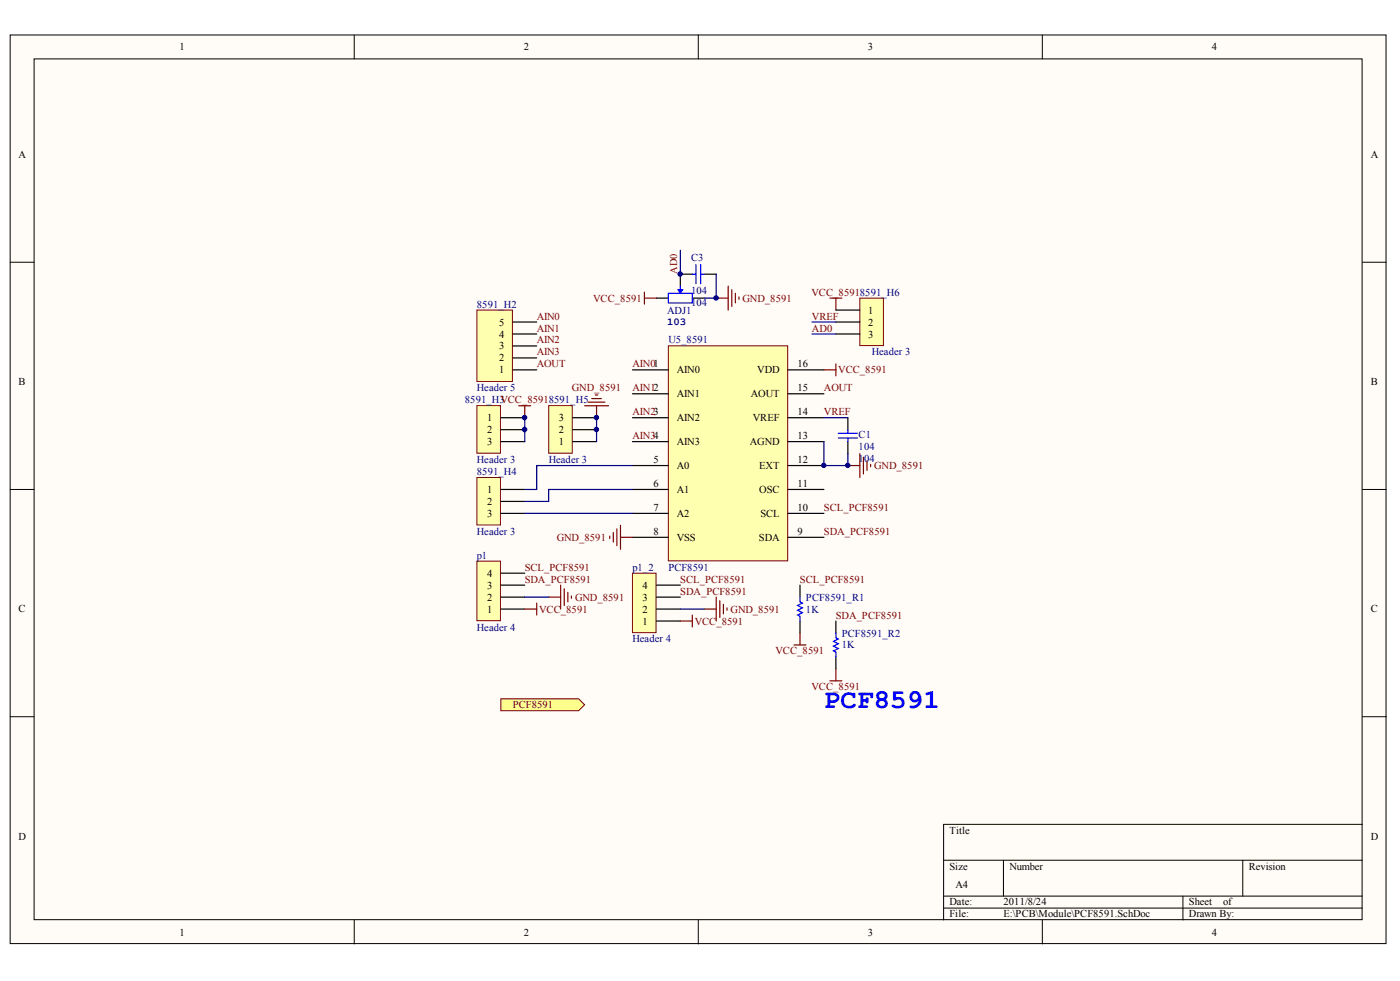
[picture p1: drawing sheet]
<svg xmlns="http://www.w3.org/2000/svg" width="291mm" height="204mm" viewBox="0 0 291 204" stroke-linecap="round" stroke-linejoin="round" font-family="sans-serif">
<g fill="#fffcf8" stroke="#000" stroke-width=".21">
<path d="M2.1 7.3h286v188.8h-286z"/>
<path d="M7.1 12.2h276.1v179h-276.1z"/>
</g>
<g fill="none" stroke="#000" stroke-width=".21">
<path d="M73.6 7.3v4.9M145.2 7.3v4.9M216.7 7.3v4.9M2.1 54.5h5M283.2 54.5h5M2.1 101.7h5M283.2 101.7h5M2.1 149h5M283.2 149h5M196.2 178.8h87M208.6 178.8v7.5M258.4 178.8v7.5"/>
<path d="M283.2 171.3h-87v19.9M73.6 191.2v5M145.2 191.2v5M196.2 186.3h87M196.2 188.7h87M216.7 191.2v5M245.9 186.3v4.9"/>
</g>
<path d="M138.9 71.9h24.8v44.7h-24.8z" fill="#ffffb0" stroke="#800000" stroke-width=".21"/>
<g fill="none" stroke="#000" stroke-width=".25">
<path d="M131.5 76.9h7.4M163.8 76.9h7.5M131.5 81.9h7.4M131.5 86.8h7.4M131.5 91.8h7.4M131.5 96.8h7.4M163.8 81.9h7.5M163.8 86.8h7.5M163.8 91.8h7.5M163.8 96.8h7.5M131.5 101.7h7.4M131.5 106.7h7.4"/>
<path d="M131.5 111.7h7.4M163.8 101.7h7.5M163.8 106.7h7.5M163.8 111.7h7.5"/>
</g>
<path d="M171.3 76.9h2.5M173.8 75.6v2.5M126.8 111.4v.5M127.5 110.7v2M128.2 109.9v3.5M129 109.2v5M129 111.7h2.5" fill="none" stroke="#800000" stroke-width=".25"/>
<path d="M99.1 84.3h4.9v9.9h-4.9z" fill="#ffffb0" stroke="#800000" stroke-width=".21"/>
<path d="M104.1 86.8h5M104.1 89.3h5M104.1 91.8h5" fill="none" stroke="#000" stroke-width=".25"/>
<path d="M99.1 99.3h4.9v9.8h-4.9z" fill="#ffffb0" stroke="#800000" stroke-width=".21"/>
<path d="M104.1 101.7h5M104.1 104.2h5M104.1 106.7h5" fill="none" stroke="#000" stroke-width=".25"/>
<path d="M114.1 84.3h4.9v9.9h-4.9z" fill="#ffffb0" stroke="#800000" stroke-width=".21"/>
<path d="M119 91.8h5M119 89.3h5M119 86.8h5M176.3 86.8v2.5M176.3 91.8v2.5" fill="none" stroke="#000" stroke-width=".25"/>
<g fill="none" stroke="#800000" stroke-width=".25">
<path d="M172.5 62h2.5M173.8 62v2.4M107.8 84.3h2.5M109.1 84.3v2.5M121.5 84.3h5M122.3 83.6h3.5M123 82.8h2M123.8 82.1h.5M124 84.3v2.5M176.3 96.8h2.4M178.7 94.3v5M179.5 95v3.5"/>
<path d="M180.2 95.8v2M181 96.5v.5"/>
</g>
<path d="M109.1 86.8v5M124 86.8v5M171.3 86.8h5" fill="none" stroke="#000080" stroke-width=".25"/>
<path d="M174.3 90.1h4M174.3 91h4M176.3 89.3v.8M176.3 91v.8" fill="none" stroke="#00f" stroke-width=".25"/>
<path d="M178.7 62h4.9v9.8h-4.9z" fill="#ffffb0" stroke="#800000" stroke-width=".21"/>
<path d="M143.9 57h-2.5v2.5M146.4 57h2.5M136.5 62h2.4M143.9 62h2.5M173.8 64.4h4.9M173.8 66.9h4.9M173.8 69.4h4.9" fill="none" stroke="#000" stroke-width=".25"/>
<path d="M141.4 52v5M148.9 57v5h-2.5M168.8 69.4h5M168.8 66.9h5M131.5 96.8h-19.9v4.9h-2.5M171.3 91.8v5h5v-2.5M109.1 106.7h22.4M131.5 101.7h-17.4v2.5h-5" fill="none" stroke="#000080" stroke-width=".25"/>
<path d="M141.4 59.5v1.2M143.9 57h.8M144.7 55v4M145.7 55v4M145.7 57h.7M138.9 61h5v2h-5z" fill="none" stroke="#00f" stroke-width=".25"/>
<path d="M140.9 60.2h1l-.5 .8z" fill="#00f" stroke="#00f" stroke-width=".21"/>
<path d="M99.1 116.6h4.9v12.4h-4.9z" fill="#ffffb0" stroke="#800000" stroke-width=".21"/>
<path d="M104.1 119.1h5M104.1 126.6h5M104.1 124.1h5M104.1 121.6h5" fill="none" stroke="#000" stroke-width=".25"/>
<g fill="none" stroke="#800000" stroke-width=".25">
<path d="M151.4 59.5v4.9M134 60.7v2.5M134 62h2.5M148.9 62h2.5M152.1 60.2v3.5M152.9 61v2M153.6 61.7v.5M109.1 126.6h2.5M111.6 125.4v2.4M114.1 124.1h2.5M116.6 121.6v5M117.3 122.4v3.5"/>
<path d="M118 123.1v2M118.8 123.9v.5"/>
</g>
<path d="M109.1 124.1h5" fill="none" stroke="#000080" stroke-width=".25"/>
<path d="M131.5 119.1h4.9v12.4h-4.9z" fill="#ffffb0" stroke="#800000" stroke-width=".21"/>
<path d="M136.5 129.1h4.9M136.5 126.6h4.9M136.5 124.1h4.9M136.5 121.6h4.9M166.3 121.6v2.5M166.3 129.1v2.5M173.8 129.1v2.5M173.8 136.5v2.5" fill="none" stroke="#000" stroke-width=".25"/>
<path d="M141.4 129.1h2.5M143.9 127.8v2.5M146.4 126.6h2.5M148.9 124.1v5M149.6 124.9v3.4M150.4 125.6v2M151.1 126.4v.4M165.1 134.1h2.5M166.3 131.6v2.5M173.8 139v2.5M172.5 141.5h2.5" fill="none" stroke="#800000" stroke-width=".25"/>
<path d="M141.4 126.6h5" fill="none" stroke="#000080" stroke-width=".25"/>
<path d="M166.3 124.1v1l.5 .3-1 .5 1 .5-1 .4 1 .5-1 .5 .5 .3v1M173.8 131.6v1l.5 .2-1 .5 1 .5-1 .5 1 .5-1 .5 .5 .2v1" fill="none" stroke="#00f" stroke-width=".25"/>
<path d="M104.1 145.2h16.2l1.2 1.3-1.2 1.2h-16.2z" fill-rule="evenodd" fill="#ffff80" stroke="#800000" stroke-width=".21"/>
<path d="M99.1 64.4h7.4v14.9h-7.4z" fill="#ffffb0" stroke="#800000" stroke-width=".21"/>
<path d="M106.6 76.9h5M106.6 74.4h5M106.6 71.9h5M106.6 69.4h5M106.6 66.9h5" fill="none" stroke="#000" stroke-width=".25"/>
<g fill="#000080" stroke="#000080" stroke-width=".21">
<circle cx="109.1" cy="89.3" r=".46"/>
<circle cx="109.1" cy="86.8" r=".46"/>
<circle cx="124" cy="89.3" r=".46"/>
<circle cx="124" cy="86.8" r=".46"/>
<circle cx="141.4" cy="57" r=".46"/>
<circle cx="148.9" cy="61.9" r=".46"/>
<circle cx="171.2" cy="96.7" r=".46"/>
<circle cx="176.2" cy="96.7" r=".46"/>
</g>
<text font-size="5.7" fill="#00f" x="171.3" y="147.2">PCF8591</text>
<g font-size="2.2">
<text x="37.3" y="10.5">1</text>
<text x="108.9" y="10.5">2</text>
<text x="180.4" y="10.5">3</text>
<text x="251.9" y="10.5">4</text>
<text x="3.8" y="32.8">A</text>
<text x="285" y="32.8">A</text>
<text x="180.5" y="65.2">1</text>
<text x="103.7" y="70.2">4</text>
<text x="103.7" y="67.7">5</text>
<text x="180.5" y="67.7">2</text>
<text x="180.5" y="70.2">3</text>
<text x="103.7" y="77.6">1</text>
<text x="103.7" y="75.1">2</text>
<text x="103.7" y="72.6">3</text>
<text x="140.7" y="77.6">AIN0</text>
<text x="157.4" y="77.6">VDD</text>
<text x="165.8" y="76.4">16</text>
<text x="3.9" y="80.1">B</text>
<text x="140.7" y="82.6">AIN1</text>
<text x="156.1" y="82.6">AOUT</text>
<text x="165.8" y="81.3">15</text>
<text x="285" y="80.1">B</text>
<text x="101.3" y="87.6">1</text>
<text x="116.2" y="87.6">3</text>
<text x="140.7" y="87.6">AIN2</text>
<text x="156.5" y="87.6">VREF</text>
<text x="165.8" y="86.3">14</text>
<text x="101.3" y="90">2</text>
<text x="101.3" y="92.5">3</text>
<text x="116.2" y="92.5">1</text>
<text x="116.2" y="90">2</text>
<text x="140.7" y="92.5">AIN3</text>
<text x="155.9" y="92.5">AGND</text>
<text x="165.8" y="91.3">13</text>
<text x="135.8" y="96.3">5</text>
<text x="135.8" y="101.2">6</text>
<text x="140.7" y="97.5">A0</text>
<text x="157.9" y="97.5">EXT</text>
<text x="165.8" y="101.2">11</text>
<text x="165.8" y="96.3">12</text>
<text x="101.3" y="102.5">1</text>
<text x="101.3" y="105">2</text>
<text x="101.3" y="107.4">3</text>
<text x="135.8" y="106.2">7</text>
<text x="140.7" y="102.5">A1</text>
<text x="140.7" y="107.4">A2</text>
<text x="157.9" y="102.5">OSC</text>
<text x="158.1" y="107.4">SCL</text>
<text x="165.8" y="106.2">10</text>
<text x="135.8" y="111.2">8</text>
<text x="140.7" y="112.4">VSS</text>
<text x="157.8" y="112.4">SDA</text>
<text x="165.8" y="111.2">9</text>
<text x="101.3" y="119.9">4</text>
<text x="101.3" y="124.8">2</text>
<text x="101.3" y="122.4">3</text>
<text x="133.6" y="124.8">3</text>
<text x="133.6" y="122.4">4</text>
<text x="3.9" y="127.3">C</text>
<text x="101.3" y="127.3">1</text>
<text x="133.6" y="129.8">1</text>
<text x="133.6" y="127.3">2</text>
<text x="285" y="127.3">C</text>
<text x="197.4" y="173.3">Title</text>
<text x="3.8" y="174.5">D</text>
<text x="285" y="174.5">D</text>
<text x="197.4" y="180.8">Size</text>
<text x="198.7" y="184.5">A4</text>
<text x="209.8" y="180.8">Number</text>
<text x="259.6" y="180.8">Revision</text>
<text x="197.4" y="188.2">Date:</text>
<text x="197.4" y="190.7">File:</text>
<text x="208.6" y="188.2">2011/8/24</text>
<text x="208.6" y="190.7">E:\PCB\Module\PCF8591.SchDoc</text>
<text x="247.2" y="188.2">Sheet</text>
<text x="247.2" y="190.7">Drawn By:</text>
<text x="254.3" y="188.2">of</text>
<text x="37.3" y="194.5">1</text>
<text x="108.9" y="194.5">2</text>
<text x="180.4" y="194.5">3</text>
<text x="251.9" y="194.5">4</text>
</g>
<g font-size="2.2" fill="#800000">
<text x="140.7" y="57" transform="rotate(-90 140.7 57)">AD0</text>
<text x="123.3" y="62.7">VCC_8591</text>
<text x="154.4" y="62.7">GND_8591</text>
<text x="168.7" y="61.5">VCC_85918591_H6</text>
<text x="111.6" y="66.4">AIN0</text>
<text x="111.6" y="68.9">AIN1</text>
<text x="111.6" y="71.4">AIN2</text>
<text x="168.8" y="66.4">VREF</text>
<text x="168.8" y="68.9">AD0</text>
<text x="111.6" y="73.9">AIN3</text>
<text x="111.6" y="76.4">AOUT</text>
<text x="131.5" y="76.4">AIN01</text>
<text x="174.3" y="77.6">VCC_8591</text>
<text x="118.9" y="81.3">GND_8591</text>
<text x="131.5" y="81.3">AIN12</text>
<text x="171.3" y="81.3">AOUT</text>
<text x="131.5" y="86.3">AIN23</text>
<text x="171.3" y="86.3">VREF</text>
<text x="131.5" y="91.3">AIN34</text>
<text x="181.7" y="97.5">GND_8591</text>
<text x="171.3" y="106.2">SCL_PCF8591</text>
<text x="115.7" y="112.4">GND_8591</text>
<text x="171.3" y="111.2">SDA_PCF8591</text>
<text x="109.1" y="118.6">SCL_PCF8591</text>
<text x="109.1" y="121.1">SDA_PCF8591</text>
<text x="119.5" y="124.8">GND_8591</text>
<text x="141.4" y="121.1">SCL_PCF8591</text>
<text x="141.4" y="123.6">SDA_PCF8591</text>
<text x="166.3" y="121.1">SCL_PCF8591</text>
<text x="112.1" y="127.3">VCC_8591</text>
<text x="144.4" y="129.8">VCC_8591</text>
<text x="151.9" y="127.3">GND_8591</text>
<text x="173.8" y="128.6">SDA_PCF8591</text>
<text x="161.2" y="136">VCC_8591</text>
<text x="168.7" y="143.5">VCC_8591</text>
<text x="106.6" y="147.2">PCF8591</text>
</g>
<g font-size="2.2" fill="#000080">
<text x="143.7" y="54.2">C3</text>
<text x="99.1" y="63.9">8591_H2</text>
<text x="138.7" y="65.2">ADJ1</text>
<text x="143.7" y="63.7">104</text>
<text x="143.7" y="61.2">104</text>
<text x="138.7" y="67.6">103</text>
<text x="138.9" y="71.4">U5_8591</text>
<text x="181.2" y="73.9">Header 3</text>
<text x="96.6" y="83.8">8591_H3VCC_85918591_H5</text>
<text x="99.1" y="81.3">Header 5</text>
<text x="178.5" y="91">C1</text>
<text x="178.5" y="93.5">104</text>
<text x="99.1" y="96.3">Header 3</text>
<text x="99.1" y="98.7">8591_H4</text>
<text x="114.1" y="96.3">Header 3</text>
<text x="178.5" y="96">1</text>
<text x="179.6" y="96">04</text>
<text x="99.1" y="111.2">Header 3</text>
<text x="99.1" y="116.1">p1</text>
<text x="131.5" y="118.6">p1_2</text>
<text x="138.9" y="118.6">PCF8591</text>
<text x="167.6" y="124.8">PCF8591_R1</text>
<text x="99.1" y="131.1">Header 4</text>
<text x="167.6" y="127.3">1K</text>
<text x="131.5" y="133.5">Header 4</text>
<text x="175" y="132.3">PCF8591_R2</text>
<text x="175" y="134.8">1K</text>
</g>
</svg>
